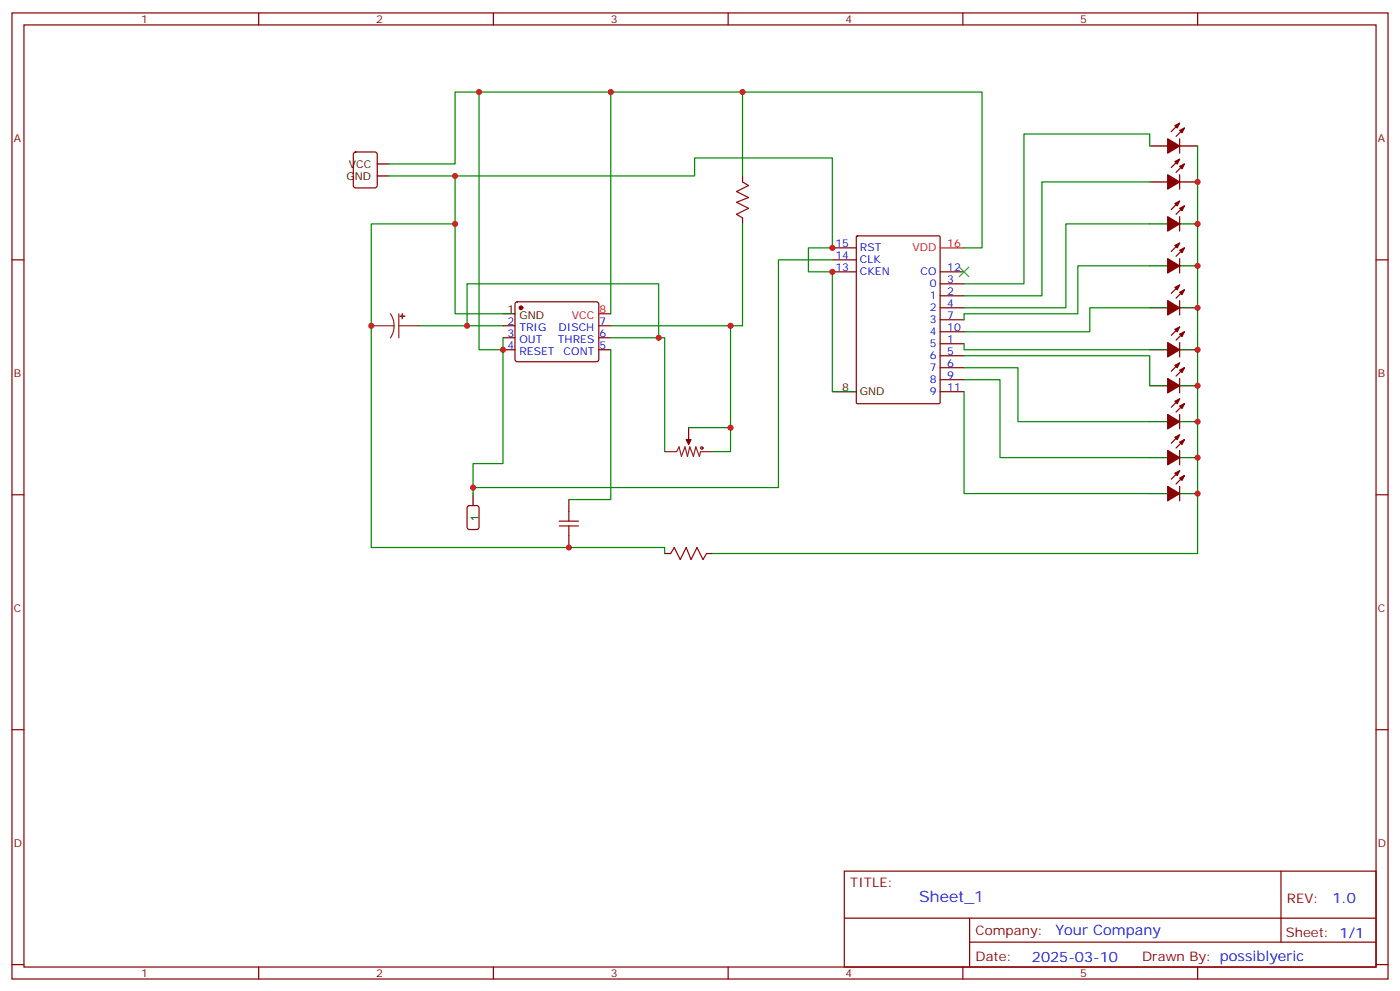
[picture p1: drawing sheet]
<svg xmlns="http://www.w3.org/2000/svg" width="412mm" height="292mm" viewBox="0 0 412 292" stroke-linecap="round" stroke-linejoin="round" font-family="sans-serif">
<g fill="none" stroke="#870000" stroke-width=".35">
<path d="M3.5 3.8h405.4v284.3h-405.4zM7.1 7.3h398.2v277.3h-398.2zM76.2 3.8v3.5M145.3 3.8v3.5M214.5 3.8v3.5M283.6 3.8v3.5M352.8 3.8v3.5M347.5 36.3l-2.5 2.4M348.9 37.7l-2.5 2.4M104.3 44.9l.5-.2h5.6l.7 .5v9.4l-.4 .7h-5.9l-.7-.4v-9.5zM218.7 51.8v1.8M347.5 40.9v4.2"/>
<path d="M347.5 51.4v4.3M347.5 46.8l-2.5 2.5M347.5 59.2l-2.5 2.5M348.9 48.3l-2.5 2.4M3.5 76.5h3.6M218.7 64.1v1.8M245.2 76.5h7M245.2 73h7M252.3 69.6l.3-.2h24l.3 .2v48.9l-.2 .3h-24.1l-.3-.2zM347.5 63.8v4.2M347.5 76.1v4.3M347.5 71.5l-2.5 2.5"/>
<path d="M348.9 60.6l-2.5 2.5M348.9 73l-2.5 2.4M405.3 76.5h3.6M148.2 95.9h3.5M148.2 99.4h3.5M151.9 89l.5-.2h23.3l.5 .2 .2 .5-.1 16.5-.6 .5-23.6-.1-.4-.6v-16.3zM176.4 95.9h3.5M176.4 99.4h3.5M245.2 80h7M276.9 87.1h7.1M276.9 83.5h7.1M276.9 90.6h7.1"/>
<path d="M276.9 94.1h7.1M276.9 97.6h7.1M276.9 80h7.1M347.5 88.5v4.2M347.5 83.9l-2.5 2.5M347.5 96.2l-2.5 2.5M348.9 85.3l-2.5 2.5M348.9 97.6l-2.5 2.5M148.2 102.9h3.5M176.4 102.9h3.5M276.9 101.2h7.1M276.9 104.7h7.1"/>
<path d="M276.9 108.2h7.1M276.9 111.8h7.1M276.9 115.3h7.1M347.5 100.8v4.3M347.5 111.4v4.2M347.5 106.8l-2.5 2.5M347.5 117.4l-2.5 2.5M348.9 108.2l-2.5 2.5M348.9 118.8l-2.5 2.5M202.8 125.9v3.5M347.5 122v4.2M347.5 132.6v4.2"/>
<path d="M347.5 128l-2.5 2.5M347.5 138.6l-2.5 2.4M348.9 129.4l-2.5 2.5M348.9 140l-2.5 2.5M3.5 145.6h3.6M167.6 147v3.6M167.6 157.6v3.5M347.5 143.2v4.2M405.3 145.6h3.6M195.8 162.9h1.8M208.1 162.9h1.8M3.5 214.8h3.6"/>
<path d="M405.3 214.8h3.6M248.7 256.4h156.6v28.2h-156.6zM377.3 256.4v20.9M248.7 270.2h156.5M285.6 277.3h119.6M285.6 270.2v14.2M3.5 283.9h3.6M76.2 284.6v3.5M145.3 284.6v3.5M214.5 284.6v3.5M283.6 284.6v3.5M352.8 284.6v3.5"/>
<path d="M405.3 283.9h3.6"/>
</g>
<g fill="#870000" stroke="#870000" stroke-width=".35">
<path d="M346.1 84.6l1.4-.7-.7 1.4z"/>
<path d="M347.5 86l1.4-.7-.7 1.4z"/>
<path d="M344 88.5l3.5 2.1-3.5 2.1z"/>
<path d="M202.1 129.4h1.5l-.8 1.4z"/>
<path d="M346.1 37l1.4-.7-.7 1.4z"/>
<path d="M347.5 38.4l1.4-.7-.7 1.4z"/>
<path d="M344 40.9l3.5 2.1-3.5 2.1z"/>
<path d="M346.1 47.6l1.4-.8-.7 1.5z"/>
<path d="M347.5 49l1.4-.7-.7 1.4z"/>
<path d="M344 51.4l3.5 2.2-3.5 2.1z"/>
<path d="M346.1 59.9l1.4-.7-.7 1.4z"/>
<path d="M347.5 61.3l1.4-.7-.7 1.4z"/>
<path d="M344 63.8l3.5 2.1-3.5 2.1z"/>
<path d="M346.1 72.2l1.4-.7-.7 1.5z"/>
<path d="M347.5 73.7l1.4-.7-.7 1.4z"/>
<path d="M344 76.1l3.5 2.1-3.5 2.2z"/>
<path d="M346.1 96.9l1.4-.7-.7 1.4z"/>
<path d="M347.5 98.4l1.4-.8-.7 1.5z"/>
<path d="M344 100.8l3.5 2.1-3.5 2.2z"/>
<path d="M346.1 107.5l1.4-.7-.7 1.4z"/>
<path d="M347.5 108.9l1.4-.7-.7 1.4z"/>
<path d="M344 111.4l3.5 2.1-3.5 2.1z"/>
<path d="M346.1 118.1l1.4-.7-.7 1.4z"/>
<path d="M347.5 119.5l1.4-.7-.7 1.4z"/>
<path d="M344 122l3.5 2.1-3.5 2.1z"/>
<path d="M346.1 128.7l1.4-.7-.7 1.4z"/>
<path d="M347.5 130.1l1.4-.7-.7 1.4z"/>
<path d="M344 132.6l3.5 2.1-3.5 2.1z"/>
<path d="M346.1 139.3l1.4-.7-.7 1.4z"/>
<path d="M347.5 140.7l1.4-.7-.7 1.4z"/>
<path d="M344 143.2l3.5 2.1-3.5 2.1z"/>
<circle cx="153.5" cy="90.6" r=".53"/>
</g>
<g fill="none" stroke="#000" stroke-width=".35">
<path d="M111.1 51.8h3.6M111.1 48.3h3.6M338.7 43h5.3M338.7 53.6h5.3M347.5 43h5.3M347.5 53.6h5.3M338.7 65.9h5.3M338.7 78.2h5.3M347.5 65.9h5.3M347.5 78.2h5.3M148.2 92.4h3.5M338.7 90.6h5.3"/>
<path d="M347.5 90.6h5.3M245.2 115.3h7M338.7 102.9h5.3M338.7 113.5h5.3M347.5 102.9h5.3M347.5 113.5h5.3M338.7 124.1h5.3M338.7 134.7h5.3M347.5 124.1h5.3M347.5 134.7h5.3M139.3 145.3v3.5M338.7 145.3h5.3"/>
<path d="M347.5 145.3h5.3"/>
</g>
<path d="M276.9 73h7.1M176.4 92.4h3.5" fill="none" stroke="#f00" stroke-width=".35"/>
<path d="M109.4 95.9h6.7M115 92.4l.8 1.6 .3 1.9M116.1 95.9l-.3 1.8-.8 1.7M117.5 95.9h6M117.5 92.4v7M195.8 132.9h3.5l.7-1.4 .7 2.8 1.1-2.8 .7 2.8 .7-2.8 1.1 2.8 .7-2.8 1 2.8 .4-1.4h3.5M202.8 129.4v1.4" fill="none" stroke="#8c2424" stroke-width=".35"/>
<g fill="#8c2424" stroke="#8c2424" stroke-width=".35">
<path d="M118.5 92.4v1.4z"/>
<path d="M117.8 93.1h1.4z"/>
</g>
<g fill="none" stroke="#a10000" stroke-width=".35">
<path d="M218.7 53.6l1.8 1-3.5 1.8 3.5 1.7-3.5 1.4 3.5 1.8-3.5 1.8 1.7 1M164.7 154.8h5.7M164.7 153.4h5.7M167.6 150.6v2.8M167.6 154.8v2.8M197.6 162.9l1-1.8 1.8 3.6 1.7-3.6 1.5 3.6 1.7-3.6 1.8 3.6 1-1.8"/>
<circle cx="206.7" cy="131.9" r=".35"/>
</g>
<path d="M137.8 149l.5-.2h2.1l.7 .4v6l-.5 .6-2.3 .1-.7-.5v-5.9z" fill="none" stroke="#900" stroke-width=".35"/>
<path d="M282.6 78.6l2.8 2.8M285.4 78.6l-2.8 2.8" fill="none" stroke="#3c3" stroke-width=".35"/>
<g fill="none" stroke="#008700" stroke-width=".35">
<path d="M141.1 27.1v75.8h7.1M179.9 27.1v65.3M218.7 27.1v24.7M114.7 48.3h19.4v-21.2h155.2v45.9h-5.3M114.7 51.8h89.9v-5.3h40.6v26.5h-7.1v7h7.1v35.3M134.1 51.8v40.6h14.1M338.7 43v-3.6h-37.1v44.1h-17.6M338.7 53.6h-31.8v33.5h-22.9M352.8 43v119.9h-142.9M134.1 65.9h-24.7v95.2h86.4v1.8M218.7 65.9v30h-3.5M245.2 76.5h-15.9v67h-90v1.8"/>
<path d="M338.7 65.9h-24.7v24.7h-30M338.7 78.2h-21.2v14.2h-33.5v1.7M123.5 95.9h24.7M137.6 95.9v-12.4h56.4v15.9M148.2 99.4v37.1h-8.9v7M179.9 99.4h15.9v33.5M179.9 95.9h35.3v30M338.7 90.6h-17.7v7h-37M179.9 102.9v44.1h-12.3M284 101.2v1.7h54.7M284 115.3v30h54.7M284 111.8h10.6v22.9h44.1"/>
<path d="M284 108.2h15.9v15.9h38.8M284 104.7h54.7v8.8M202.8 125.9h12.4v7h-5.3"/>
</g>
<g fill="#c00">
<circle cx="218.7" cy="27.1" r=".88"/>
<circle cx="179.9" cy="27.1" r=".88"/>
<circle cx="134.1" cy="51.8" r=".88"/>
<circle cx="134.1" cy="65.9" r=".88"/>
<circle cx="109.4" cy="95.9" r=".88"/>
<circle cx="167.6" cy="161.1" r=".88"/>
<circle cx="352.8" cy="90.6" r=".88"/>
<circle cx="352.8" cy="53.6" r=".88"/>
<circle cx="352.8" cy="65.9" r=".88"/>
<circle cx="352.8" cy="78.2" r=".88"/>
<circle cx="352.8" cy="102.9" r=".88"/>
<circle cx="352.8" cy="113.5" r=".88"/>
<circle cx="352.8" cy="124.1" r=".88"/>
<circle cx="352.8" cy="134.7" r=".88"/>
<circle cx="352.8" cy="145.3" r=".88"/>
<circle cx="245.2" cy="80" r=".88"/>
<circle cx="245.2" cy="73" r=".88"/>
<circle cx="215.2" cy="125.9" r=".88"/>
<circle cx="141.1" cy="27.1" r=".88"/>
<circle cx="139.3" cy="143.5" r=".88"/>
<circle cx="148.2" cy="102.9" r=".88"/>
<circle cx="215.2" cy="95.9" r=".88"/>
<circle cx="137.6" cy="95.9" r=".88"/>
<circle cx="194" cy="99.4" r=".88"/>
</g>
<text font-size="4.6" fill="#00f" x="270.8" y="265.4">Sheet_1</text>
<g font-size="4.2" fill="#00f">
<text x="392.5" y="265.7">1.0</text>
<text x="310.9" y="275.2">Your Company</text>
<text x="304" y="283">2025-03-10</text>
</g>
<g font-size="3.9" fill="#800">
<text x="250.5" y="261">TITLE:</text>
<text x="379.1" y="265.7">REV:</text>
<text x="287.4" y="275.2">Company:</text>
<text x="378.7" y="275.8">Sheet: 1/1</text>
<text x="287.4" y="282.9">Date:</text>
<text x="336.4" y="282.9">Drawn By: possiblyeric</text>
</g>
<g font-size="3.2" fill="#800">
<text x="41.6" y="6.8">1</text>
<text x="110.8" y="6.8">2</text>
<text x="179.9" y="6.8">3</text>
<text x="249.1" y="6.8">4</text>
<text x="318.2" y="6.8">5</text>
<text x="4.1" y="41.9">A</text>
<text x="405.9" y="41.9">A</text>
<text x="4.1" y="111.1">B</text>
<text x="405.9" y="111.1">B</text>
<text x="4.1" y="180.2">C</text>
<text x="405.9" y="180.2">C</text>
<text x="4.1" y="249.3">D</text>
<text x="405.9" y="249.3">D</text>
<text x="41.6" y="287.6">1</text>
<text x="110.8" y="287.6">2</text>
<text x="179.9" y="287.6">3</text>
<text x="249.1" y="287.6">4</text>
<text x="318.2" y="287.6">5</text>
</g>
<g font-size="3.2">
<text x="102.1" y="52.8">GND</text>
<text x="102.8" y="49.3">VCC</text>
<text x="149.5" y="92">1</text>
<text x="153" y="93.8">GND</text>
<text x="248.1" y="114.9">8</text>
<text x="253.3" y="116.3">GND</text>
<text x="140.9" y="153.4" transform="rotate(-90 140.9 153.4)">1</text>
</g>
<g font-size="3.2" fill="#00f">
<text x="246.1" y="72.6">15</text>
<text x="246.1" y="76.1">14</text>
<text x="253.3" y="74">RST</text>
<text x="253.3" y="77.5">CLK</text>
<text x="246.1" y="79.7">13</text>
<text x="253.3" y="81.1">CKEN</text>
<text x="271.2" y="81.1">CO</text>
<text x="279" y="83.2">3</text>
<text x="279" y="79.7">12</text>
<text x="273.9" y="88.1">1</text>
<text x="273.9" y="84.6">0</text>
<text x="279" y="86.7">2</text>
<text x="149.5" y="95.5">2</text>
<text x="176.6" y="95.5">7</text>
<text x="273.9" y="91.7">2</text>
<text x="273.9" y="95.2">3</text>
<text x="279" y="90.2">4</text>
<text x="279" y="93.8">7</text>
<text x="149.5" y="99.1">3</text>
<text x="153" y="97.3">TRIG</text>
<text x="153" y="100.8">OUT</text>
<text x="164.4" y="100.8">THRES</text>
<text x="164.5" y="97.3">DISCH</text>
<text x="176.6" y="99.1">6</text>
<text x="273.9" y="98.7">4</text>
<text x="279" y="100.8">1</text>
<text x="279" y="97.3">10</text>
<text x="149.5" y="102.6">4</text>
<text x="153" y="104.4">RESET</text>
<text x="166" y="104.4">CONT</text>
<text x="176.6" y="102.6">5</text>
<text x="273.9" y="102.2">5</text>
<text x="273.9" y="105.8">6</text>
<text x="279" y="104.4">5</text>
<text x="279" y="107.9">6</text>
<text x="273.9" y="109.3">7</text>
<text x="273.9" y="112.8">8</text>
<text x="279" y="111.4">9</text>
<text x="273.9" y="116.3">9</text>
<text x="279" y="114.9">11</text>
</g>
<g font-size="3.2" fill="#f00">
<text x="268.8" y="74">VDD</text>
<text x="279" y="72.6">16</text>
<text x="168.5" y="93.8">VCC</text>
<text x="176.6" y="92">8</text>
</g>
</svg>
